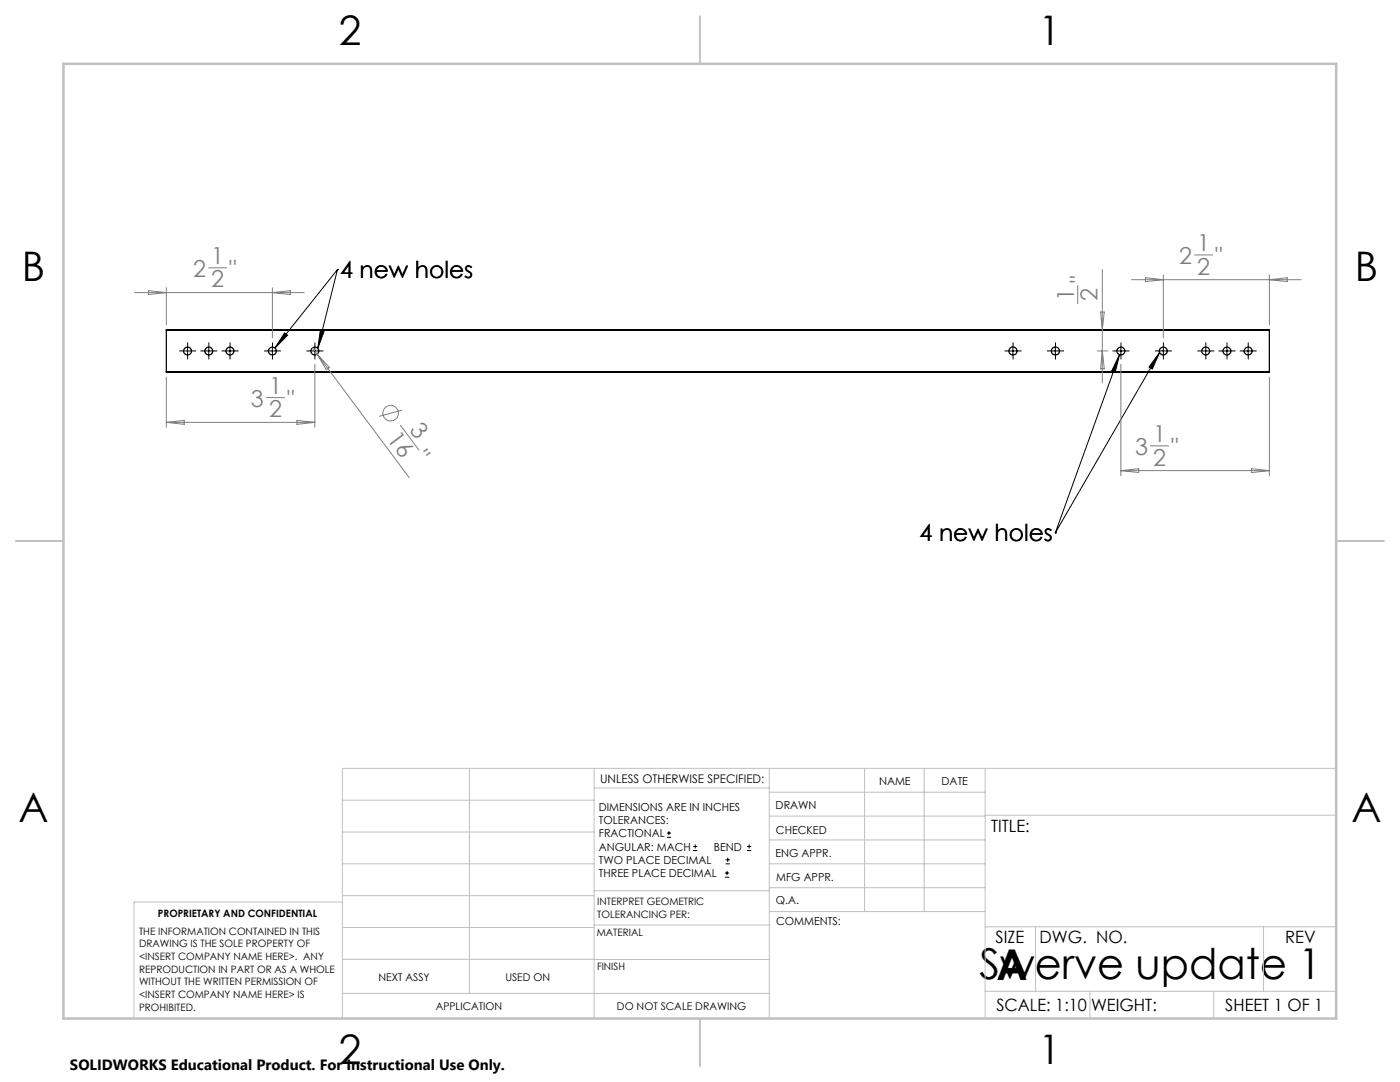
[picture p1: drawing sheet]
<svg xmlns="http://www.w3.org/2000/svg" width="279mm" height="216mm" viewBox="0 0 279 216" stroke-linecap="round" stroke-linejoin="round" font-family="sans-serif">
<g fill="none" stroke="#000" stroke-width=".25">
<path d="M33.2 74.2h220.1M33.2 65.9v-.1h220.1v.1M33.2 65.9v8.3M33.2 65.9h220.1M253.3 65.9v8.3"/>
<circle cx="37.4" cy="70" r=".78"/>
<circle cx="41.7" cy="70" r=".78"/>
<circle cx="45.9" cy="70" r=".78"/>
<circle cx="54.4" cy="70" r=".78"/>
<circle cx="62.8" cy="70" r=".78"/>
<circle cx="202.1" cy="70" r=".81"/>
<circle cx="210.6" cy="70" r=".81"/>
<circle cx="223.7" cy="70" r=".78"/>
<circle cx="232.2" cy="70" r=".78"/>
<circle cx="240.6" cy="70" r=".78"/>
<circle cx="244.9" cy="70" r=".78"/>
<circle cx="249.1" cy="70" r=".78"/>
</g>
<g fill="none" stroke="#808080" stroke-width=".2">
<path d="M26.8 58.4h33.9M29.6 58l3.6 .4-3.6 .4zM33.2 57.4v7.4M41.6 53.4h3.6M54.4 57.4v10M54.4 58.4l3.5-.4v.8zM215.1 57v3.6M220 53.8v22.6M225.8 55.8h33.9M228.6 55.4l3.6 .4-3.6 .4zM232.2 54.8v12.6M238.4 50.9h3.6"/>
<path d="M253.3 54.8v10M253.3 55.8l3.6-.4v.8zM33.2 75.3v10M53.2 79.3h3.6M62.4 69.4l.9 1.3M62.8 72.7v12.6M63.3 70.7l18.4 24.6M63.3 70.7l2.4 2.6-.6 .5zM219 70h2.1M219.6 62.3h.8l-.4 3.5zM220 70l.4 3.6h-.8zM223.7 72.7v22.2"/>
<path d="M253.3 75.3v19.6M33.2 84.3h29.6M33.2 84.3l3.6-.4v.8zM59.3 83.9l3.5 .4-3.5 .4zM79.9 84.8l3.7 5M80.3 81.8l-4.7 1.3M223.7 93.9h29.6M223.7 93.9l3.6-.4v.8zM229.6 89h3.6M249.8 93.5l3.5 .4-3.5 .4z"/>
<circle cx="78" cy="82.4" r="1.55"/>
</g>
<g fill="none" stroke="#000" stroke-width=".2">
<path d="M67.3 53.8h.1M67.3 53.8l-12.4 15.6M67.3 53.8l-3.9 15.7M36.6 70h1.7M37.4 69.2v1.7M40.8 70h1.7M41.7 69.2v1.7M45 70h1.7M45.9 69.2v1.7M53.5 70h1.7M54.4 69.2v1.7M56.8 66.4l.6 .5-2.5 2.5z"/>
<path d="M62 70h1.7M62.8 69.2v1.7M63.9 66l.8 .1-1.3 3.4zM201.3 70h1.7M202.1 69.2v1.7M209.8 70h1.7M210.6 69.2v1.7M222.8 70h1.7M223.4 70.8l-.8 3.5-.7-.3zM223.4 70.8l-12.8 35.5M223.7 69.2v1.7M231.3 70h1.7"/>
<path d="M231.4 70.3l-1.4 3.3-.7-.4zM231.4 70.3l-20.8 36M232.2 69.2v1.7M239.8 70h1.7M240.6 69.2v1.7M244 70h1.7M244.9 69.2v1.7M248.2 70h1.7M249.1 69.2v1.7M210.6 106.3h.1M133.1 167.1h.8M133.1 166.2h.8"/>
<path d="M133.5 165.8v.9M138.3 169.7h.8M138.3 168.9h.8M138.7 168.5v.8M144.7 175h.8M144.7 174.2h.8M144.8 172.4h.9M144.8 171.6h.9M145.1 173.8v.8M145.2 171.1v.9M149.1 169.7h.8M149.1 168.9h.8"/>
<path d="M149.5 168.5v.8"/>
</g>
<g fill="none" stroke="#000" stroke-width=".2" stroke-dasharray="15.2 1.3 1.3 1.3">
<path d="M36.6 70h-.8M37.4 70.9v.8M37.4 69.2v-.8M38.3 70h.8M40.8 70h-.7M41.7 70.9v.8M41.7 69.2v-.8M42.5 70h.8M45.1 70h-.8M45.9 70.9v.8M45.9 69.2v-.8M46.7 70h.8"/>
<path d="M53.5 70h-.7M54.4 70.9v.8M54.4 69.2v-.8M55.2 70h.8M62 70h-.8M62.8 70.9v.8M62.8 69.2v-.8M63.7 70h.8M201.3 70h-.8M202.2 70.9v.8M202.2 69.2v-.8M203 70h.8"/>
<path d="M209.8 70h-.8M210.6 70.9v.8M210.6 69.2v-.8M211.5 70h.8M222.9 70h-.8M223.7 70.9v.8M223.7 69.2v-.8M224.5 70h.8M231.3 70h-.7M232.2 70.9v.8M232.2 69.2v-.8M233 70h.8"/>
<path d="M239.8 70h-.8M240.6 70.9v.8M240.6 69.2v-.8M241.5 70h.8M244 70h-.7M244.9 70.9v.8M244.9 69.2v-.8M245.7 70h.8M248.3 70h-.8M249.1 70.9v.8M249.1 69.2v-.8M249.9 70h.8"/>
</g>
<g fill="none" stroke="#c0c0c0" stroke-width=".2">
<path d="M68.3 159.7h50.3M93.7 153.3v44.9M118.6 153.3v49.9M118.6 157.2h34.9M153.5 153.3v49.9M153.5 158.1h43.1M172.5 153.3v28.6M184.4 153.3v28.6M196.6 153.3v49.9M266.7 153.3h-198.4v49.9M68.3 178.7h50.3M68.3 172.4h50.3"/>
<path d="M68.3 166h50.3M68.3 180h-41.6v23.2M118.6 177.7h35M153.5 167.6h43.1M153.5 162.8h43.1M153.5 172.4h43.1M153.5 177.1h43.1M196.6 162.7h70.1M68.3 198.2h85.2M68.3 191.4l85.2 .1M68.3 185.1h50.3M118.6 184.6h35"/>
<path d="M153.6 181.9h43M196.6 197.8h70.1M196.6 184.9h70.1M206.7 184.9v12.9M217.5 197.8v5.4M242.2 197.8v5.4M252.2 184.9v12.9"/>
</g>
<path d="M139.7 3.2v9.5M3.1 107.9h9.6M266.7 107.9h9.5M139.7 203.2v9.6" fill="none" stroke="#c0c0c0" stroke-width=".25"/>
<path d="M12.7 12.7h254v190.5h-254z" fill="none" stroke="#c0c0c0" stroke-width=".5"/>
<path d="M223.4 70.8l-.8 3.5-.7-.3zM231.4 70.3l-1.4 3.3-.7-.4zM56.8 66.4l.6 .5-2.5 2.5zM63.9 66l.8 .1-1.3 3.4z" fill="#000"/>
<g font-size="8.5">
<text x="195.5" y="195.4">Swerve update 1</text>
<text x="198.9" y="195.5">A</text>
</g>
<g font-size="8.1">
<text x="67.6" y="8.9">2</text>
<text x="207.3" y="8.9">1</text>
<text x="4.4" y="56.2">B</text>
<text x="270.4" y="56.2">B</text>
<text x="3.7" y="164.1">A</text>
<text x="269.7" y="164.1">A</text>
<text x="67.6" y="212.4">2</text>
<text x="207.3" y="212.4">1</text>
</g>
<g font-size="4.7" fill="#808080">
<text x="42.1" y="52.7">1</text>
<text x="235.3" y="52.7">2</text>
<text x="238.9" y="50.2">1</text>
<text x="242.5" y="52.7">&quot;</text>
<text x="38.5" y="55.3">2</text>
<text x="42.1" y="57.4">2</text>
<text x="45.8" y="55.3">&quot;</text>
<text x="216.9" y="56.5" transform="rotate(-90 216.9 56.5)">&quot;</text>
<text x="238.9" y="54.8">2</text>
<text x="214.4" y="60.1" transform="rotate(-90 214.4 60.1)">1</text>
<text x="219" y="60.1" transform="rotate(-90 219 60.1)">2</text>
<text x="50.1" y="81.2">3</text>
<text x="53.7" y="78.6">1</text>
<text x="53.7" y="83.2">2</text>
<text x="57.3" y="81.2">&quot;</text>
<text x="77.1" y="87.6" transform="rotate(53 77.1 87.6)">16</text>
<text x="81.6" y="85.8" transform="rotate(53 81.6 85.8)">3</text>
<text x="230.1" y="88.3">1</text>
<text x="82.5" y="91.3" transform="rotate(53 82.5 91.3)">&quot;</text>
<text x="226.5" y="90.8">3</text>
<text x="230.1" y="92.9">2</text>
<text x="233.7" y="90.8">&quot;</text>
</g>
<g font-size="4.7">
<text x="67.9" y="55.6">4 new holes</text>
<text x="183.5" y="108">4 new holes</text>
</g>
<g font-size="3.4">
<text x="197.8" y="166">TITLE:</text>
<text x="198.7" y="188.1">SIZE</text>
<text x="207.5" y="188.1">DWG. NO.</text>
<text x="256.5" y="188.2">REV</text>
<text x="198.8" y="201.7">SCALE: 1:10</text>
<text x="217.7" y="201.8">WEIGHT:</text>
<text x="244.5" y="201.7">SHEET 1 OF 1</text>
</g>
<text font-size="3" x="14" y="213.5">SOLIDWORKS Educational Product. For Instructional Use Only.</text>
<text font-size="2.4" x="119.8" y="156.2">UNLESS OTHERWISE SPECIFIED:</text>
<g font-size="2.2">
<text x="119.5" y="161.8">DIMENSIONS ARE IN INCHES</text>
<text x="154.8" y="161.4">DRAWN</text>
<text x="175.4" y="156.6">NAME</text>
<text x="187.9" y="156.7">DATE</text>
<text x="119.5" y="164.4">TOLERANCES:</text>
<text x="119.5" y="167.1">FRACTIONAL</text>
<text x="154.9" y="166.3">CHECKED</text>
<text x="119.5" y="169.7">ANGULAR: MACH</text>
<text x="119.5" y="172.4">TWO PLACE DECIMAL</text>
<text x="142.5" y="169.7">BEND</text>
<text x="154.8" y="171">ENG APPR.</text>
<text x="119.5" y="175">THREE PLACE DECIMAL</text>
<text x="154.9" y="175.7">MFG APPR.</text>
<text x="154.9" y="180.4">Q.A.</text>
<text x="154.9" y="184.6">COMMENTS:</text>
</g>
<g font-size="2.1">
<text x="75.5" y="195.7">NEXT ASSY</text>
<text x="100.9" y="195.7">USED ON</text>
<text x="86.9" y="201.5">APPLICATION</text>
<text x="123.1" y="201.6">DO NOT SCALE DRAWING</text>
</g>
<g font-size="2">
<text x="31.5" y="182.9">PROPRIETARY AND CONFIDENTIAL</text>
<text x="119.2" y="180.6">INTERPRET GEOMETRIC</text>
<text x="119.2" y="183.1">TOLERANCING PER:</text>
<text x="27.8" y="186.5">THE INFORMATION CONTAINED IN THIS</text>
<text x="27.8" y="189">DRAWING IS THE SOLE PROPERTY OF</text>
<text x="27.8" y="191.6">&lt;INSERT COMPANY NAME HERE&gt;. ANY</text>
<text x="119.1" y="186.7">MATERIAL</text>
<text x="27.8" y="194.1">REPRODUCTION IN PART OR AS A WHOLE</text>
<text x="27.8" y="196.6">WITHOUT THE WRITTEN PERMISSION OF</text>
<text x="119.1" y="193.5">FINISH</text>
<text x="27.8" y="199.1">&lt;INSERT COMPANY NAME HERE&gt; IS</text>
<text x="27.8" y="201.7">PROHIBITED.</text>
</g>
</svg>
